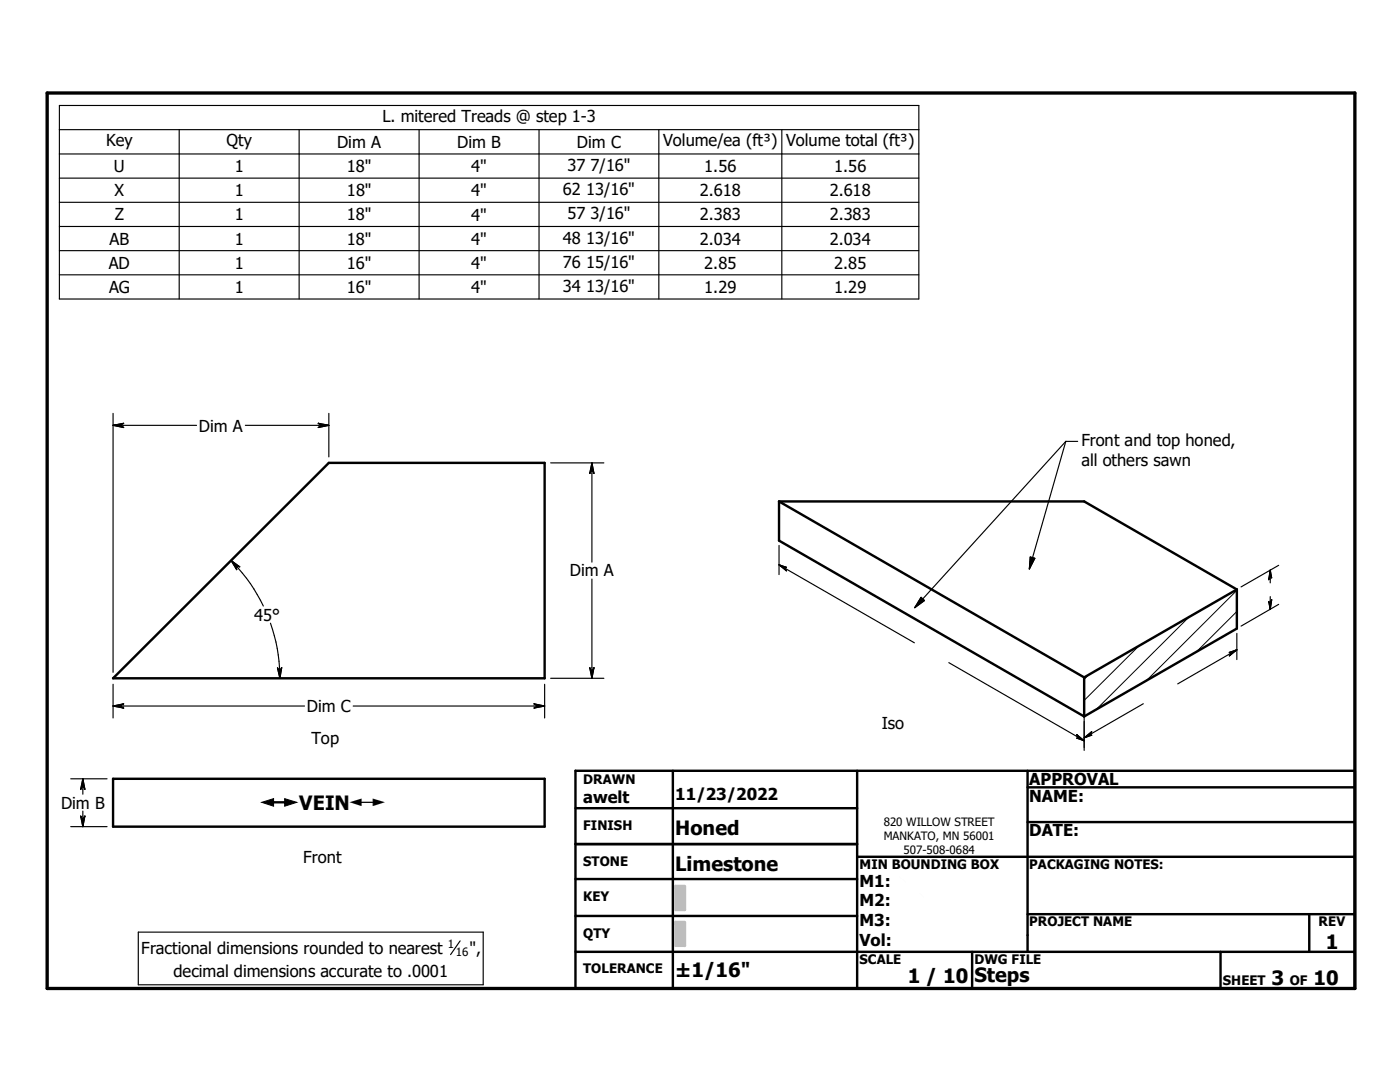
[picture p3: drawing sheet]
<svg xmlns="http://www.w3.org/2000/svg" width="279mm" height="216mm" viewBox="0 0 279 216" stroke-linecap="round" stroke-linejoin="round" font-family="sans-serif">
<g fill="none" stroke="#000" stroke-width=".48">
<path d="M155.5 100.1v7.8l60.9 35.1M155.5 100.1l60.9 35.1M155.5 100.1h60.9l30.4 17.5M246.8 117.6v7.8l-30.4 17.6M246.8 117.6l-30.4 17.6M22.6 135.3l43-42.9h43.1v42.9zM216.4 135.2v7.8M22.6 155.4h86.1v9.5h-86.1zM114.8 153.8h155.6v43.4h-155.6zM134.3 153.8v43.4M171.1 153.8v43.4M205.1 157.1h65.3"/>
<path d="M205.1 153.8v36.1M114.8 175.4h56.3M114.8 161.3h56.3M114.8 168.4h56.3M171.1 171h99.3M205.1 164h65.3M114.8 182.8h56.3M114.8 189.9h155.6M194 189.9v7.3M205.1 182.4h65.3M243.6 189.9v7.3M261.3 182.4v7.5"/>
</g>
<path d="M246.8 117.8l-18 18M217.3 134.7l-.9 .8M227.3 128.9l-10.9 10.9M237.3 123.1l-18.5 18.5M246.8 122l-8 8" fill="none" stroke="#000" stroke-width=".2"/>
<path d="M9.4 18.6h261v178.6h-261z" fill="none" stroke="#000" stroke-width=".66"/>
<g fill="#c0c0c0" stroke="#c0c0c0" stroke-width=".48">
<path d="M134.8 184h1.9v4.7z"/>
<path d="M134.8 184l1.9 4.7h-1.9z"/>
<path d="M134.8 176.8h1.9v4.8z"/>
<path d="M134.8 176.8l1.9 4.8h-1.9z"/>
</g>
<g fill="none" stroke="#000" stroke-width=".23">
<path d="M11.9 21h171.5v38.7h-171.5zM11.9 25.9h171.5M11.9 30.7h171.5M11.9 35.5h171.5M35.8 25.9v33.8M59.7 25.9v33.8M83.6 25.9v33.8M107.6 25.9v33.8M131.5 25.9v33.8M156 25.9v33.8M11.9 40.4h171.5M11.9 45.2h171.5"/>
<path d="M11.9 50h171.5M11.9 54.8h171.5M22.6 84.9h16.6M22.6 84.9l2.1-.4-.8 .4M22.6 84.9l2.1 .4-.8-.4M22.6 82.5v51.7M23.9 84.9h.1M49 84.9h16.6M64.3 84.9h.1M64.3 84.9l-.8 .4 2.1-.4M64.3 84.9l-.8-.4 2.1 .4M65.6 82.5v8.7"/>
<path d="M109.9 92.4h10.6M118.1 93.7h.1M118.1 92.4v19.8M118.1 92.4l.4 2.1-.4-.8M118.1 92.4l-.4 2.1 .4-.8M212.7 88.1l-30.1 33.2M212.7 88.1l-7.3 25.4M212.7 88.1h2.4M46.1 111.8a32.5 32.5 0 0 1 6.5 9.1M46.1 111.8l1.7 1.3-.8-.2M46.1 111.8l1.1 1.9-.2-.8M47 112.9h.1"/>
<path d="M118.1 115.5v19.8M155.5 112.7l27 15.6M155.5 112.7l1.4 .5-.5 .1M155.5 112.7l1.4 1.2-.5-.6M155.5 108.8v5.9M156.4 113.3h.1M183.8 119.2l.7 .6-1.9 1.5zM205.6 111.1l.9 .3-1.1 2.1zM253.5 114.9h.1M253.5 113.8v2.5M253.5 119v2.6M253.5 113.8l.3 1.5-.3-.4"/>
<path d="M253.5 113.8l-.3 1.9 .3-.8M255.2 112.8l-7.5 4.3M22.6 136.5v6.8M54 124.4a32.3 32.3 0 0 1 1.9 10.9M55.8 134h.1M55.8 134l-.4-.7 .5 2M55.8 134l.4-.8-.3 2.1M108.7 136.5v6.8M109.9 135.3h10.6M118.1 134h.1M118.1 134l-.4-.8 .4 2.1M118.1 134l.4-.8-.4 2.1"/>
<path d="M189.4 132.2l27 15.6M245.9 130.2h.1M246.8 129.7l-11.8 6.8M246.8 129.7l-1.5 1.2 .6-.7M246.8 129.7l-1.5 .5h.6M246.8 126.4v5.2M253.5 120.5h.1M253.5 120.5l-.3-.5 .3 1.6M253.5 120.5l.3-.8-.3 1.9M255.2 120.6l-7.5 4.3M14.1 155.4h7.3M16.5 156.7h.1"/>
<path d="M16.5 155.4v3.1M16.5 155.4l.4 2.1-.4-.8M16.5 155.4l-.4 2.1 .4-.8M22.6 140.9h38.2M22.6 140.9l2.1-.5-.8 .5M22.6 140.9l2.1 .4-.8-.4M23.9 140.9h.1M70.5 140.9h38.2M107.3 140.9h.1M107.3 140.9l-.7 .4 2.1-.4M107.3 140.9l-.7-.5 2.1 .5M215.4 147.3h.1"/>
<path d="M215.4 147.3h-.5l1.5 .5M215.4 147.3l-.5-.7 1.5 1.2M216.4 140v9.7M217.4 146.7h.1M217.4 146.7l.5-.7-1.5 1.2M217.4 146.7h.5l-1.5 .5M228.2 140.4l-11.8 6.8M14.1 164.9h7.3M16.5 163.6h.1M16.5 161.8v3.1M16.5 163.6l-.4-.8 .4 2.1M16.5 163.6l.4-.8-.4 2.1"/>
<path d="M27.6 186h68.8v10.5h-68.8zM91.8 187.7l-1.9 2.8"/>
</g>
<g fill="#000" stroke="#000" stroke-width=".23">
<path d="M22.6 84.9l2.1-.4-.8 .4zM22.6 84.9h1.3l.8 .4zM23.9 84.9l.8 .4zM63.5 85.3l.8-.4h1.3zM63.5 84.5l2.1 .4h-1.3zM63.5 84.5l.8 .4zM118.1 92.4l.4 2.1-.4-.8zM118.1 92.4v1.3l-.4 .8zM118.1 93.7l-.4 .8zM46.1 111.8l1.7 1.3-.8-.2zM46.1 111.8l.9 1.1 .2 .8zM47 112.9l.2 .8z"/>
<path d="M155.5 112.7l1.4 .5-.5 .1zM155.5 112.7l.9 .6 .5 .6zM156.4 113.3l.5 .6zM183.8 119.2l.7 .6-1.9 1.5zM205.6 111.1l.9 .3-1.1 2.1zM253.5 113.8l.3 1.5-.3-.4zM253.5 113.8v1.1l-.3 .8zM253.5 114.9l-.3 .8zM55.4 133.3l.4 .7 .1 1.3zM56.2 133.2l-.3 2.1-.1-1.3zM56.2 133.2l-.4 .8zM117.7 133.2l.4 .8v1.3z"/>
<path d="M118.5 133.2l-.4 2.1v-1.3zM118.5 133.2l-.4 .8zM245.9 130.2l.9-.5-1.5 1.2zM245.3 130.2l1.5-.5-.9 .5zM245.3 130.2h.6zM253.2 120l.3 .5v1.1zM253.8 119.7l-.3 1.9v-1.1zM253.8 119.7l-.3 .8zM16.5 155.4l.4 2.1-.4-.8zM16.5 155.4v1.3l-.4 .8zM16.5 156.7l-.4 .8zM22.6 140.9l2.1-.5-.8 .5z"/>
<path d="M22.6 140.9h1.3l.8 .4zM23.9 140.9l.8 .4zM106.6 141.3l.7-.4h1.4zM106.6 140.4l2.1 .5h-1.4zM106.6 140.4l.7 .5zM214.9 147.3h.5l1 .5zM214.9 146.6l1.5 1.2-1-.5zM214.9 146.6l.5 .7zM216.4 147.2l1.5-1.2-.5 .7zM216.4 147.2l1-.5h.5zM217.4 146.7h.5zM16.1 162.8l.4 .8v1.3z"/>
<path d="M16.9 162.8l-.4 2.1v-1.3zM16.9 162.8l-.4 .8z"/>
</g>
<g fill="#fff" stroke="#fff" stroke-width=".23">
<path d="M52.2 158.8h25.1v2.8z"/>
<path d="M52.2 158.8l25.1 2.8h-25.1z"/>
<path d="M178.5 174.1h18.1v15z"/>
<path d="M178.5 174.1l18.1 15h-18.1z"/>
</g>
<g font-size="3.9">
<text x="59.7" y="161.6">VEIN</text>
<text x="134.7" y="166.6">Honed</text>
<text x="134.7" y="173.8">Limestone</text>
<text x="264.6" y="189.3">1</text>
<text x="134.7" y="194.9">±1/16&quot;</text>
<text x="181.1" y="196.1">1 / 10</text>
<text x="194.5" y="196">Steps</text>
<text x="253.8" y="196.6">3</text>
<text x="262.1" y="196.6">10</text>
</g>
<g font-size="3.3">
<text x="21.2" y="29.2">Key</text>
<text x="45.2" y="29.2">Qty</text>
<text x="67.3" y="29.5">Dim A</text>
<text x="76.3" y="24.4">L. mitered Treads @ step 1-3</text>
<text x="91.2" y="29.5">Dim B</text>
<text x="115.1" y="29.5">Dim C</text>
<text x="132.3" y="29.2">Volume/ea (ft³)</text>
<text x="156.9" y="29.2">Volume total (ft³)</text>
<text x="22.7" y="34.3">U</text>
<text x="46.9" y="34.3">1</text>
<text x="69.2" y="34.3">18&quot;</text>
<text x="94" y="34.4">4&quot;</text>
<text x="113.2" y="34.1">37 7/16&quot;</text>
<text x="140.5" y="34.3">1.56</text>
<text x="166.5" y="34.3">1.56</text>
<text x="22.9" y="39.2">X</text>
<text x="46.9" y="39.2">1</text>
<text x="69.2" y="39.2">18&quot;</text>
<text x="94" y="39.2">4&quot;</text>
<text x="112.4" y="38.9">62 13/16&quot;</text>
<text x="139.7" y="39.2">2.618</text>
<text x="165.6" y="39.2">2.618</text>
<text x="22.9" y="44">Z</text>
<text x="46.8" y="44">1</text>
<text x="69.2" y="44">18&quot;</text>
<text x="94" y="44.1">4&quot;</text>
<text x="113.2" y="43.8">57 3/16&quot;</text>
<text x="139.7" y="44">2.383</text>
<text x="165.6" y="44">2.383</text>
<text x="21.7" y="53.6">AD</text>
<text x="21.9" y="48.8">AB</text>
<text x="46.8" y="53.6">1</text>
<text x="46.9" y="48.8">1</text>
<text x="69.2" y="48.9">18&quot;</text>
<text x="69.2" y="53.7">16&quot;</text>
<text x="94" y="48.9">4&quot;</text>
<text x="94" y="53.7">4&quot;</text>
<text x="112.4" y="48.6">48 13/16&quot;</text>
<text x="112.4" y="53.4">76 15/16&quot;</text>
<text x="139.7" y="48.8">2.034</text>
<text x="140.5" y="53.6">2.85</text>
<text x="165.6" y="48.8">2.034</text>
<text x="166.5" y="53.6">2.85</text>
<text x="21.8" y="58.5">AG</text>
<text x="46.9" y="58.5">1</text>
<text x="69.2" y="58.5">16&quot;</text>
<text x="94" y="58.5">4&quot;</text>
<text x="112.4" y="58.3">34 13/16&quot;</text>
<text x="140.5" y="58.5">1.29</text>
<text x="166.5" y="58.5">1.29</text>
<text x="39.7" y="86.1">Dim A</text>
<text x="215.8" y="89">Front and top honed,</text>
<text x="215.8" y="92.9">all others sawn</text>
<text x="113.7" y="115">Dim A</text>
<text x="50.8" y="123.8">45°</text>
<text x="61.3" y="142">Dim C</text>
<text x="62.1" y="148.5">Top</text>
<text x="176" y="145.5">Iso</text>
<text x="12.2" y="161.3">Dim B</text>
<text x="116.4" y="160.2">awelt</text>
<text x="134.7" y="159.7">11/23/2022</text>
<text x="205.4" y="156.7">APPROVAL</text>
<text x="205.4" y="159.9">NAME:</text>
<text x="205.4" y="166.9">DATE:</text>
<text x="60.5" y="172.3">Front</text>
<text x="171.5" y="176.9">M1: 4&quot;</text>
<text x="171.5" y="180.8">M2: 18&quot;</text>
<text x="171.5" y="184.8">M3: 36&quot;</text>
<text x="28.2" y="190.3">Fractional dimensions rounded to nearest</text>
<text x="93.7" y="190.3">&quot;,</text>
<text x="171.5" y="188.7">Vol: 1.5 ft³</text>
<text x="34.6" y="195">decimal dimensions accurate to .0001</text>
</g>
<g font-size="3.1">
<text x="52.2" y="161.6">#</text>
<text x="69.8" y="161.6">#</text>
</g>
<g font-size="2.6">
<text x="116.4" y="156.4">DRAWN</text>
<text x="116.4" y="165.6">FINISH</text>
<text x="116.4" y="172.8">STONE</text>
<text x="171.5" y="173.4">MIN BOUNDING BOX</text>
<text x="205.4" y="173.4">PACKAGING NOTES:</text>
<text x="116.4" y="179.9">KEY</text>
<text x="205.4" y="184.8">PROJECT NAME</text>
<text x="263.1" y="184.8">REV</text>
<text x="116.4" y="187.1">QTY</text>
<text x="116.4" y="194.2">TOLERANCE</text>
<text x="171.5" y="192.4">SCALE</text>
<text x="194.5" y="192.4">DWG FILE</text>
<text x="244.1" y="196.6">SHEET</text>
<text x="257.4" y="196.6">OF</text>
</g>
<g font-size="2.3">
<text x="176.4" y="164.8">820 WILLOW STREET</text>
<text x="176.4" y="167.6">MANKATO, MN 56001</text>
<text x="180.3" y="170.3">507-508-0684</text>
<text x="89.4" y="189.1">1</text>
<text x="91" y="190.8">16</text>
</g>
</svg>
